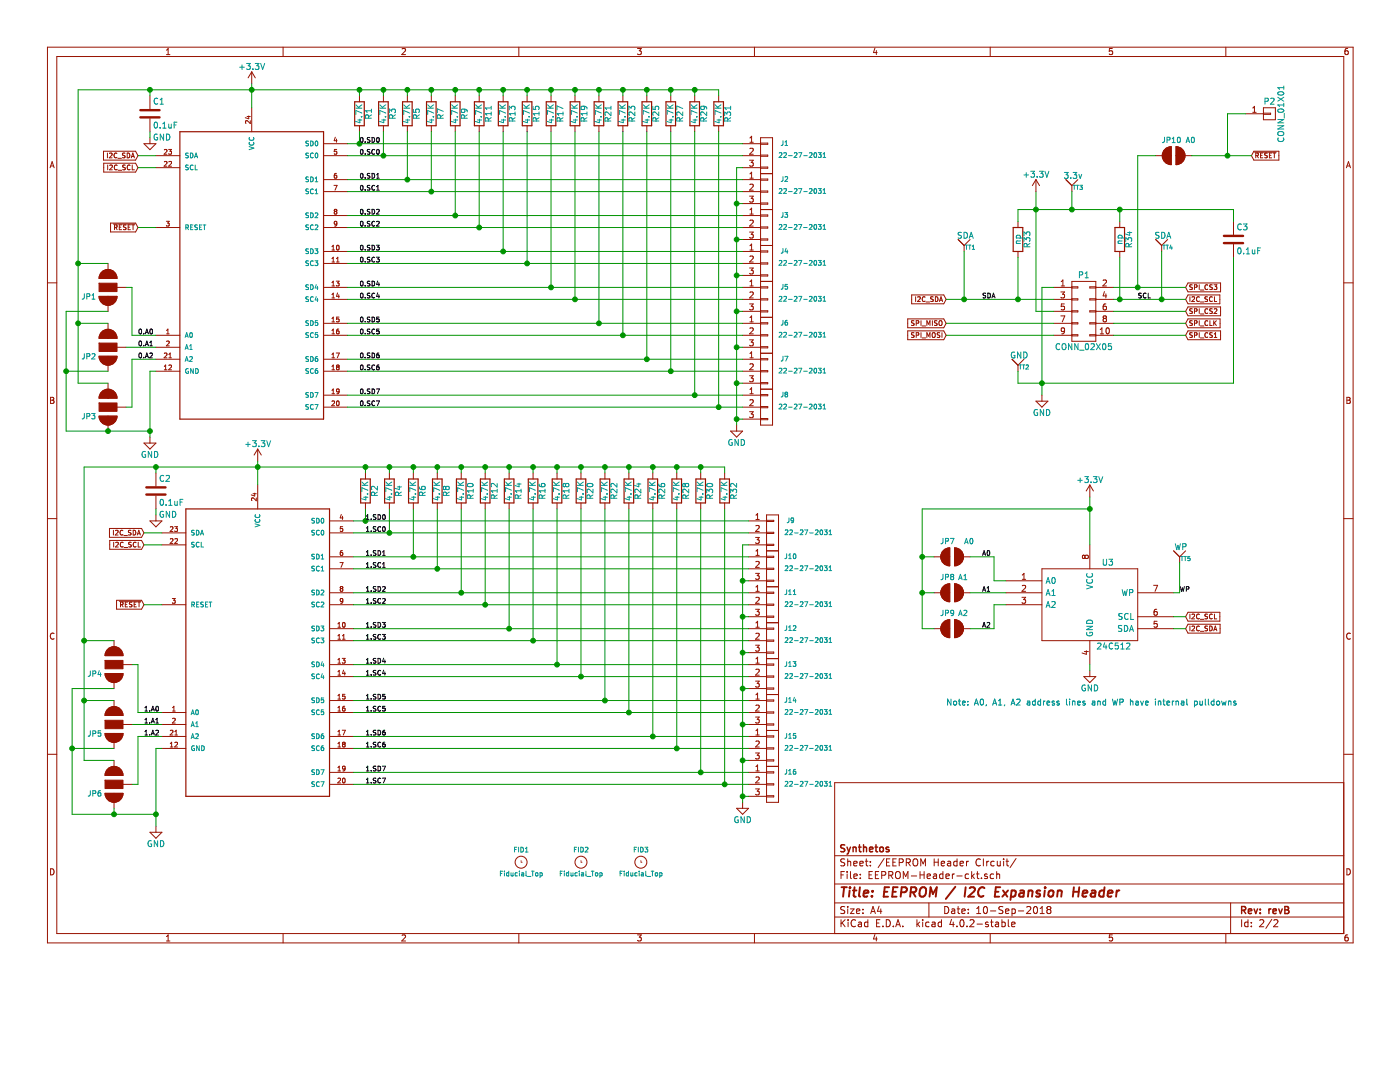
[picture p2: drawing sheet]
EESchema Schematic File Version 2
LIBS:power
LIBS:device
LIBS:transistors
LIBS:conn
LIBS:linear
LIBS:regul
LIBS:74xx
LIBS:cmos4000
LIBS:adc-dac
LIBS:memory
LIBS:xilinx
LIBS:microcontrollers
LIBS:dsp
LIBS:microchip
LIBS:analog_switches
LIBS:motorola
LIBS:texas
LIBS:intel
LIBS:audio
LIBS:interface
LIBS:digital-audio
LIBS:philips
LIBS:display
LIBS:cypress
LIBS:siliconi
LIBS:opto
LIBS:atmel
LIBS:contrib
LIBS:valves
LIBS:_Active
LIBS:_Connector
LIBS:_Passive
LIBS:SparkFun-Jumpers
LIBS:TCA9548APWR
LIBS:EEPROM-Header-cache
EELAYER 25 0
EELAYER END
$Descr A4 11693 8268
encoding utf-8
Sheet 2 2
Title "EEPROM / I2C Expansion Header"
Date "10-Sep-2018"
Rev "revB"
Comp "Synthetos"
Comment1 ""
Comment2 ""
Comment3 ""
Comment4 ""
$EndDescr
$Comp
L CONN_02X05 P1
U 1 1
P 9050 2600
F 0 "P1" H 9050 2900 50  0000 C CNN
F 1 "CONN_02X05" H 9050 2300 50  0000 C CNN
F 2 "_Connector:0.100_2x5_small" H 9050 1400 50  0001 C CNN
F 3 "" H 9050 1400 50  0000 C CNN
	1    9050 2600
	1    0    0    -1  
$EndComp
$Comp
L 24C512 U3
U 1 1
P 9100 5050
F 0 "U3" H 9250 5400 50  0000 C CNN
F 1 "24C512" H 9300 4700 50  0000 C CNN
F 2 "Housings_SSOP:TSSOP-8_4.4x3mm_Pitch0.65mm" H 9100 5050 50  0001 C CNN
F 3 "" H 9100 5050 50  0000 C CNN
	1    9100 5050
	1    0    0    -1  
$EndComp
Text GLabel 7900 2500 0    40   Input ~ 0
I2C_SDA
Text GLabel 7900 2700 0    40   Input ~ 0
SPI_MISO
Text GLabel 7900 2800 0    40   Input ~ 0
SPI_MOSI
Text GLabel 9900 2500 2    40   Input ~ 0
I2C_SCL
Text GLabel 9900 2800 2    40   Input ~ 0
SPI_CS1
Text GLabel 9900 2600 2    40   Input ~ 0
SPI_CS2
Text GLabel 9900 2400 2    40   Input ~ 0
SPI_CS3
Text GLabel 9900 2700 2    40   Input ~ 0
SPI_CLK
$Comp
L R R33
U 1 1
P 8500 2000
F 0 "R33" V 8580 2000 50  0000 C CNN
F 1 "np" V 8500 2000 50  0000 C CNN
F 2 "_Passive:R_0402" V 8430 2000 50  0001 C CNN
F 3 "" H 8500 2000 50  0000 C CNN
	1    8500 2000
	1    0    0    -1  
$EndComp
$Comp
L R R34
U 1 1
P 9350 2000
F 0 "R34" V 9430 2000 50  0000 C CNN
F 1 "np" V 9350 2000 50  0000 C CNN
F 2 "_Passive:R_0402" V 9280 2000 50  0001 C CNN
F 3 "" H 9350 2000 50  0000 C CNN
	1    9350 2000
	1    0    0    -1  
$EndComp
$Comp
L +3.3V #PWR01
U 1 1
P 9100 4150
F 0 "#PWR01" H 9100 4000 50  0001 C CNN
F 1 "+3.3V" H 9100 4290 50  0000 C CNN
F 2 "" H 9100 4150 50  0000 C CNN
F 3 "" H 9100 4150 50  0000 C CNN
	1    9100 4150
	1    0    0    -1  
$EndComp
$Comp
L GND #PWR02
U 1 1
P 9100 5600
F 0 "#PWR02" H 9100 5350 50  0001 C CNN
F 1 "GND" H 9100 5450 50  0000 C CNN
F 2 "" H 9100 5600 50  0000 C CNN
F 3 "" H 9100 5600 50  0000 C CNN
	1    9100 5600
	1    0    0    -1  
$EndComp
Text GLabel 9900 5150 2    40   Input ~ 0
I2C_SCL
Text GLabel 9900 5250 2    40   Input ~ 0
I2C_SDA
$Comp
L TP_Top TT5
U 1 1
P 9850 4700
F 0 "TT5" H 9900 4730 35  0000 C CNN
F 1 "WP" H 9860 4830 50  0000 C CNN
F 2 "_Connector:Test_Point_SMD_0.040_Top" H 9850 4750 50  0001 C CNN
F 3 "" H 9850 4750 50  0000 C CNN
	1    9850 4700
	1    0    0    -1  
$EndComp
$Comp
L C C3
U 1 1
P 10300 2000
F 0 "C3" H 10325 2100 50  0000 L CNN
F 1 "0.1uF" H 10325 1900 50  0000 L CNN
F 2 "_Passive:C_0402" H 10338 1850 50  0001 C CNN
F 3 "" H 10300 2000 50  0000 C CNN
	1    10300 2000
	1    0    0    -1  
$EndComp
Text Notes 7900 5900 0    50   ~ 0
Note: A0, A1, A2 address lines and WP have internal pulldowns
$Comp
L Fiducial_Top FID1
U 1 1
P 4350 7200
F 0 "FID1" H 4350 7300 40  0000 C CNN
F 1 "Fiducial_Top" H 4350 7100 40  0000 C CNN
F 2 "_Connector:Fiducial_0.040_Top" H 4350 7200 150 0001 C CNN
F 3 "" H 4350 7200 150 0000 C CNN
	1    4350 7200
	1    0    0    -1  
$EndComp
$Comp
L Fiducial_Top FID2
U 1 1
P 4850 7200
F 0 "FID2" H 4850 7300 40  0000 C CNN
F 1 "Fiducial_Top" H 4850 7100 40  0000 C CNN
F 2 "_Connector:Fiducial_0.040_Top" H 4850 7200 150 0001 C CNN
F 3 "" H 4850 7200 150 0000 C CNN
	1    4850 7200
	1    0    0    -1  
$EndComp
$Comp
L Fiducial_Top FID3
U 1 1
P 5350 7200
F 0 "FID3" H 5350 7300 40  0000 C CNN
F 1 "Fiducial_Top" H 5350 7100 40  0000 C CNN
F 2 "_Connector:Fiducial_0.040_Top" H 5350 7200 150 0001 C CNN
F 3 "" H 5350 7200 150 0000 C CNN
	1    5350 7200
	1    0    0    -1  
$EndComp
$Comp
L JUMPER-SMT_2_NO JP7
U 1 1
P 7950 4650
F 0 "JP7" H 7850 4750 45  0000 L BNN
F 1 "A0" H 8050 4750 45  0000 L BNN
F 2 "Sparkfun-Jumpers:SMT-JUMPER_2_NO_SILK" H 7950 4850 20  0001 C CNN
F 3 "" H 7950 4650 60  0001 C CNN
F 4 "XXX-00000" H 7950 4900 60  0001 C CNN "PROD_ID"
	1    7950 4650
	1    0    0    -1  
$EndComp
$Comp
L JUMPER-SMT_2_NO JP8
U 1 1
P 7950 4950
F 0 "JP8" H 7850 5050 45  0000 L BNN
F 1 "A1" H 8000 5050 45  0000 L BNN
F 2 "Sparkfun-Jumpers:SMT-JUMPER_2_NO_SILK" H 7950 5150 20  0001 C CNN
F 3 "" H 7950 4950 60  0001 C CNN
F 4 "XXX-00000" H 7950 5200 60  0001 C CNN "PROD_ID"
	1    7950 4950
	1    0    0    -1  
$EndComp
$Comp
L JUMPER-SMT_2_NO JP9
U 1 1
P 7950 5250
F 0 "JP9" H 7850 5350 45  0000 L BNN
F 1 "A2" H 8000 5350 45  0000 L BNN
F 2 "Sparkfun-Jumpers:SMT-JUMPER_2_NO_SILK" H 7950 5450 20  0001 C CNN
F 3 "" H 7950 5250 60  0001 C CNN
F 4 "XXX-00000" H 7950 5500 60  0001 C CNN "PROD_ID"
	1    7950 5250
	1    0    0    -1  
$EndComp
Text Label 9500 2500 0    40   ~ 0
SCL
Text Label 8200 2500 0    40   ~ 0
SDA
Text Label 8200 4650 0    40   ~ 0
A0
Text Label 8200 4950 0    40   ~ 0
A1
Text Label 8200 5250 0    40   ~ 0
A2
Text Label 9850 4950 0    40   ~ 0
WP
$Comp
L TCA9548APWR U1
U 1 1
P 2100 2300
F 0 "U1" H 2200 3550 50  0001 L BNN
F 1 "TCA9548APWR" H 1850 2250 50  0001 L BNN
F 2 "_Active:SOP65P640X110-24N" H 1600 900 50  0001 L BNN
F 3 "Unavailable" H 1850 400 50  0001 L BNN
F 4 "None" H 1950 300 50  0001 L BNN "Field4"
F 5 "TSSOP-24 Texas Instruments" H 1550 1000 50  0001 L BNN "Field5"
F 6 "TCA9548APWR" H 1850 2150 50  0001 L BNN "Field6"
F 7 "Low-Voltage 8-Channel I2C Switch With Reset 24-TSSOP -40 to 85" H 1000 800 50  0001 L BNN "Field7"
F 8 "Texas Instruments" H 1800 2050 50  0001 L BNN "Field8"
	1    2100 2300
	1    0    0    -1  
$EndComp
Text GLabel 1150 1300 0    40   Input ~ 0
I2C_SDA
Text GLabel 1150 1400 0    40   Input ~ 0
I2C_SCL
$Comp
L JUMPER-SMT_2_NO JP10
U 1 1
P 9800 1300
F 0 "JP10" H 9700 1400 45  0000 L BNN
F 1 "A0" H 9900 1400 45  0000 L BNN
F 2 "Sparkfun-Jumpers:SMT-JUMPER_2_NO_SILK" H 9800 1500 20  0001 C CNN
F 3 "" H 9800 1300 60  0001 C CNN
F 4 "XXX-00000" H 9800 1550 60  0001 C CNN "PROD_ID"
	1    9800 1300
	1    0    0    -1  
$EndComp
Text GLabel 10450 1300 2    40   Input ~ 0
~RESET
Text GLabel 1150 1900 0    40   Input ~ 0
~RESET
$Comp
L +3.3V #PWR03
U 1 1
P 2100 700
F 0 "#PWR03" H 2100 550 50  0001 C CNN
F 1 "+3.3V" H 2100 840 50  0000 C CNN
F 2 "" H 2100 700 50  0000 C CNN
F 3 "" H 2100 700 50  0000 C CNN
	1    2100 700 
	1    0    0    -1  
$EndComp
$Comp
L R R1
U 1 1
P 3000 950
F 0 "R1" V 3080 950 50  0000 C CNN
F 1 "4.7K" V 3000 950 50  0000 C CNN
F 2 "_Passive:R_0402" V 2930 950 50  0001 C CNN
F 3 "" H 3000 950 50  0000 C CNN
	1    3000 950 
	1    0    0    -1  
$EndComp
$Comp
L R R3
U 1 1
P 3200 950
F 0 "R3" V 3280 950 50  0000 C CNN
F 1 "4.7K" V 3200 950 50  0000 C CNN
F 2 "_Passive:R_0402" V 3130 950 50  0001 C CNN
F 3 "" H 3200 950 50  0000 C CNN
	1    3200 950 
	1    0    0    -1  
$EndComp
$Comp
L 22-27-2031 J1
U 1 1
P 6400 1300
F 0 "J1" H 6550 1400 40  0000 C CNN
F 1 "22-27-2031" H 6700 1300 40  0000 C CNN
F 2 "_Connector:0.100_1x3_small" H 6400 1300 50  0001 C CNN
F 3 "" H 6400 1300 50  0000 C CNN
	1    6400 1300
	1    0    0    -1  
$EndComp
$Comp
L 22-27-2031 J2
U 1 1
P 6400 1600
F 0 "J2" H 6550 1700 40  0000 C CNN
F 1 "22-27-2031" H 6700 1600 40  0000 C CNN
F 2 "_Connector:0.100_1x3_small" H 6400 1600 50  0001 C CNN
F 3 "" H 6400 1600 50  0000 C CNN
	1    6400 1600
	1    0    0    -1  
$EndComp
$Comp
L R R5
U 1 1
P 3400 950
F 0 "R5" V 3480 950 50  0000 C CNN
F 1 "4.7K" V 3400 950 50  0000 C CNN
F 2 "_Passive:R_0402" V 3330 950 50  0001 C CNN
F 3 "" H 3400 950 50  0000 C CNN
	1    3400 950 
	1    0    0    -1  
$EndComp
$Comp
L R R7
U 1 1
P 3600 950
F 0 "R7" V 3680 950 50  0000 C CNN
F 1 "4.7K" V 3600 950 50  0000 C CNN
F 2 "_Passive:R_0402" V 3530 950 50  0001 C CNN
F 3 "" H 3600 950 50  0000 C CNN
	1    3600 950 
	1    0    0    -1  
$EndComp
$Comp
L R R9
U 1 1
P 3800 950
F 0 "R9" V 3880 950 50  0000 C CNN
F 1 "4.7K" V 3800 950 50  0000 C CNN
F 2 "_Passive:R_0402" V 3730 950 50  0001 C CNN
F 3 "" H 3800 950 50  0000 C CNN
	1    3800 950 
	1    0    0    -1  
$EndComp
$Comp
L R R11
U 1 1
P 4000 950
F 0 "R11" V 4080 950 50  0000 C CNN
F 1 "4.7K" V 4000 950 50  0000 C CNN
F 2 "_Passive:R_0402" V 3930 950 50  0001 C CNN
F 3 "" H 4000 950 50  0000 C CNN
	1    4000 950 
	1    0    0    -1  
$EndComp
$Comp
L R R13
U 1 1
P 4200 950
F 0 "R13" V 4280 950 50  0000 C CNN
F 1 "4.7K" V 4200 950 50  0000 C CNN
F 2 "_Passive:R_0402" V 4130 950 50  0001 C CNN
F 3 "" H 4200 950 50  0000 C CNN
	1    4200 950 
	1    0    0    -1  
$EndComp
$Comp
L R R15
U 1 1
P 4400 950
F 0 "R15" V 4480 950 50  0000 C CNN
F 1 "4.7K" V 4400 950 50  0000 C CNN
F 2 "_Passive:R_0402" V 4330 950 50  0001 C CNN
F 3 "" H 4400 950 50  0000 C CNN
	1    4400 950 
	1    0    0    -1  
$EndComp
$Comp
L R R17
U 1 1
P 4600 950
F 0 "R17" V 4680 950 50  0000 C CNN
F 1 "4.7K" V 4600 950 50  0000 C CNN
F 2 "_Passive:R_0402" V 4530 950 50  0001 C CNN
F 3 "" H 4600 950 50  0000 C CNN
	1    4600 950 
	1    0    0    -1  
$EndComp
$Comp
L R R19
U 1 1
P 4800 950
F 0 "R19" V 4880 950 50  0000 C CNN
F 1 "4.7K" V 4800 950 50  0000 C CNN
F 2 "_Passive:R_0402" V 4730 950 50  0001 C CNN
F 3 "" H 4800 950 50  0000 C CNN
	1    4800 950 
	1    0    0    -1  
$EndComp
$Comp
L R R21
U 1 1
P 5000 950
F 0 "R21" V 5080 950 50  0000 C CNN
F 1 "4.7K" V 5000 950 50  0000 C CNN
F 2 "_Passive:R_0402" V 4930 950 50  0001 C CNN
F 3 "" H 5000 950 50  0000 C CNN
	1    5000 950 
	1    0    0    -1  
$EndComp
$Comp
L R R23
U 1 1
P 5200 950
F 0 "R23" V 5280 950 50  0000 C CNN
F 1 "4.7K" V 5200 950 50  0000 C CNN
F 2 "_Passive:R_0402" V 5130 950 50  0001 C CNN
F 3 "" H 5200 950 50  0000 C CNN
	1    5200 950 
	1    0    0    -1  
$EndComp
$Comp
L R R25
U 1 1
P 5400 950
F 0 "R25" V 5480 950 50  0000 C CNN
F 1 "4.7K" V 5400 950 50  0000 C CNN
F 2 "_Passive:R_0402" V 5330 950 50  0001 C CNN
F 3 "" H 5400 950 50  0000 C CNN
	1    5400 950 
	1    0    0    -1  
$EndComp
$Comp
L R R27
U 1 1
P 5600 950
F 0 "R27" V 5680 950 50  0000 C CNN
F 1 "4.7K" V 5600 950 50  0000 C CNN
F 2 "_Passive:R_0402" V 5530 950 50  0001 C CNN
F 3 "" H 5600 950 50  0000 C CNN
	1    5600 950 
	1    0    0    -1  
$EndComp
$Comp
L R R29
U 1 1
P 5800 950
F 0 "R29" V 5880 950 50  0000 C CNN
F 1 "4.7K" V 5800 950 50  0000 C CNN
F 2 "_Passive:R_0402" V 5730 950 50  0001 C CNN
F 3 "" H 5800 950 50  0000 C CNN
	1    5800 950 
	1    0    0    -1  
$EndComp
$Comp
L R R31
U 1 1
P 6000 950
F 0 "R31" V 6080 950 50  0000 C CNN
F 1 "4.7K" V 6000 950 50  0000 C CNN
F 2 "_Passive:R_0402" V 5930 950 50  0001 C CNN
F 3 "" H 6000 950 50  0000 C CNN
	1    6000 950 
	1    0    0    -1  
$EndComp
$Comp
L 22-27-2031 J3
U 1 1
P 6400 1900
F 0 "J3" H 6550 2000 40  0000 C CNN
F 1 "22-27-2031" H 6700 1900 40  0000 C CNN
F 2 "_Connector:0.100_1x3_small" H 6400 1900 50  0001 C CNN
F 3 "" H 6400 1900 50  0000 C CNN
	1    6400 1900
	1    0    0    -1  
$EndComp
$Comp
L 22-27-2031 J4
U 1 1
P 6400 2200
F 0 "J4" H 6550 2300 40  0000 C CNN
F 1 "22-27-2031" H 6700 2200 40  0000 C CNN
F 2 "_Connector:0.100_1x3_small" H 6400 2200 50  0001 C CNN
F 3 "" H 6400 2200 50  0000 C CNN
	1    6400 2200
	1    0    0    -1  
$EndComp
$Comp
L 22-27-2031 J5
U 1 1
P 6400 2500
F 0 "J5" H 6550 2600 40  0000 C CNN
F 1 "22-27-2031" H 6700 2500 40  0000 C CNN
F 2 "_Connector:0.100_1x3_small" H 6400 2500 50  0001 C CNN
F 3 "" H 6400 2500 50  0000 C CNN
	1    6400 2500
	1    0    0    -1  
$EndComp
$Comp
L 22-27-2031 J6
U 1 1
P 6400 2800
F 0 "J6" H 6550 2900 40  0000 C CNN
F 1 "22-27-2031" H 6700 2800 40  0000 C CNN
F 2 "_Connector:0.100_1x3_small" H 6400 2800 50  0001 C CNN
F 3 "" H 6400 2800 50  0000 C CNN
	1    6400 2800
	1    0    0    -1  
$EndComp
$Comp
L 22-27-2031 J7
U 1 1
P 6400 3100
F 0 "J7" H 6550 3200 40  0000 C CNN
F 1 "22-27-2031" H 6700 3100 40  0000 C CNN
F 2 "_Connector:0.100_1x3_small" H 6400 3100 50  0001 C CNN
F 3 "" H 6400 3100 50  0000 C CNN
	1    6400 3100
	1    0    0    -1  
$EndComp
$Comp
L 22-27-2031 J8
U 1 1
P 6400 3400
F 0 "J8" H 6550 3500 40  0000 C CNN
F 1 "22-27-2031" H 6700 3400 40  0000 C CNN
F 2 "_Connector:0.100_1x3_small" H 6400 3400 50  0001 C CNN
F 3 "" H 6400 3400 50  0000 C CNN
	1    6400 3400
	1    0    0    -1  
$EndComp
$Comp
L GND #PWR04
U 1 1
P 6150 3550
F 0 "#PWR04" H 6150 3300 50  0001 C CNN
F 1 "GND" H 6150 3400 50  0000 C CNN
F 2 "" H 6150 3550 50  0000 C CNN
F 3 "" H 6150 3550 50  0000 C CNN
	1    6150 3550
	1    0    0    -1  
$EndComp
Wire Wire Line
	8650 2600 8800 2600
Wire Wire Line
	8650 1600 8650 2600
Wire Wire Line
	8700 2400 8700 3300
Wire Wire Line
	8700 2400 8800 2400
Wire Wire Line
	7900 2500 8800 2500
Wire Wire Line
	9300 2500 9900 2500
Wire Wire Line
	7900 2700 8800 2700
Wire Wire Line
	8800 2800 7900 2800
Wire Wire Line
	9300 2400 9900 2400
Wire Wire Line
	9900 2600 9300 2600
Wire Wire Line
	9900 2700 9300 2700
Wire Wire Line
	9900 2800 9300 2800
Wire Wire Line
	8500 2150 8500 2500
Connection ~ 8500 2500
Wire Wire Line
	9350 2150 9350 2500
Connection ~ 9350 2500
Wire Wire Line
	8500 1850 8500 1750
Connection ~ 8650 1750
Wire Wire Line
	9350 1750 9350 1850
Wire Wire Line
	9100 4150 9100 4550
Wire Wire Line
	9100 5550 9100 5600
Connection ~ 9100 4250
Connection ~ 9350 1750
Wire Wire Line
	9800 5150 9900 5150
Wire Wire Line
	9800 5250 9900 5250
Wire Wire Line
	8300 4850 8400 4850
Wire Wire Line
	8100 4950 8400 4950
Wire Wire Line
	8300 5050 8400 5050
Wire Wire Line
	9800 4950 9850 4950
Wire Wire Line
	9850 4950 9850 4700
Wire Wire Line
	7700 4250 7700 5250
Wire Wire Line
	7800 4650 7700 4650
Connection ~ 7700 4650
Wire Wire Line
	7800 4950 7700 4950
Connection ~ 7700 4950
Wire Wire Line
	8100 4650 8300 4650
Wire Wire Line
	8300 4650 8300 4850
Wire Wire Line
	8300 5250 8300 5050
Wire Wire Line
	8100 5250 8300 5250
Wire Wire Line
	7700 5250 7800 5250
Wire Wire Line
	650  750  650  3200
Wire Wire Line
	10300 3200 10300 2150
Wire Wire Line
	10300 1750 10300 1850
Wire Wire Line
	1150 1300 1300 1300
Wire Wire Line
	1300 1400 1150 1400
Wire Wire Line
	9500 2400 9500 1300
Wire Wire Line
	9500 1300 9650 1300
Connection ~ 9500 2400
Wire Wire Line
	1150 1900 1300 1900
Wire Wire Line
	2100 700  2100 900 
Wire Wire Line
	2900 1200 6200 1200
Wire Wire Line
	3000 1100 3000 1200
Connection ~ 3000 1200
Wire Wire Line
	2900 1300 6200 1300
Wire Wire Line
	3200 1100 3200 1300
Connection ~ 3200 1300
Wire Wire Line
	2900 1500 6200 1500
Wire Wire Line
	2900 1600 6200 1600
Wire Wire Line
	2900 1800 6200 1800
Wire Wire Line
	2900 1900 6200 1900
Wire Wire Line
	2900 2100 6200 2100
Wire Wire Line
	2900 2200 6200 2200
Wire Wire Line
	2900 2400 6200 2400
Wire Wire Line
	2900 2500 6200 2500
Wire Wire Line
	2900 2700 6200 2700
Wire Wire Line
	2900 2800 6200 2800
Wire Wire Line
	2900 3000 6200 3000
Wire Wire Line
	2900 3100 6200 3100
Wire Wire Line
	2900 3300 6200 3300
Wire Wire Line
	2900 3400 6200 3400
Wire Wire Line
	3400 1100 3400 1500
Connection ~ 3400 1500
Wire Wire Line
	3600 1100 3600 1600
Connection ~ 3600 1600
Wire Wire Line
	3800 1100 3800 1800
Connection ~ 3800 1800
Wire Wire Line
	4000 1100 4000 1900
Connection ~ 4000 1900
Wire Wire Line
	4200 1100 4200 2100
Connection ~ 4200 2100
Wire Wire Line
	4400 1100 4400 2200
Connection ~ 4400 2200
Wire Wire Line
	4600 1100 4600 2400
Connection ~ 4600 2400
Wire Wire Line
	4800 1100 4800 2500
Connection ~ 4800 2500
Wire Wire Line
	5000 1100 5000 2700
Connection ~ 5000 2700
Wire Wire Line
	5200 1100 5200 2800
Connection ~ 5200 2800
Wire Wire Line
	5400 1100 5400 3000
Connection ~ 5400 3000
Wire Wire Line
	5600 1100 5600 3100
Connection ~ 5600 3100
Wire Wire Line
	5800 1100 5800 3300
Connection ~ 5800 3300
Wire Wire Line
	6000 1100 6000 3400
Connection ~ 6000 3400
Wire Wire Line
	6150 1400 6150 3550
Wire Wire Line
	6150 1400 6200 1400
Wire Wire Line
	6200 1700 6150 1700
Connection ~ 6150 1700
Wire Wire Line
	6200 2000 6150 2000
Connection ~ 6150 2000
Wire Wire Line
	6200 2300 6150 2300
Connection ~ 6150 2300
Wire Wire Line
	6200 2600 6150 2600
Connection ~ 6150 2600
Wire Wire Line
	6200 2900 6150 2900
Connection ~ 6150 2900
Wire Wire Line
	6200 3200 6150 3200
Connection ~ 6150 3200
Wire Wire Line
	6200 3500 6150 3500
Connection ~ 6150 3500
Wire Wire Line
	1050 2900 1300 2900
Wire Wire Line
	1100 2400 1100 2800
Wire Wire Line
	1100 2800 1300 2800
Wire Wire Line
	1100 3000 1100 3400
Wire Wire Line
	1100 3000 1300 3000
$Comp
L TCA9548APWR U2
U 1 1
P 2150 5450
F 0 "U2" H 2250 6700 50  0001 L BNN
F 1 "TCA9548APWR" H 1900 5400 50  0001 L BNN
F 2 "_Active:SOP65P640X110-24N" H 1650 4050 50  0001 L BNN
F 3 "Unavailable" H 1900 3550 50  0001 L BNN
F 4 "None" H 2000 3450 50  0001 L BNN "Field4"
F 5 "TSSOP-24 Texas Instruments" H 1600 4150 50  0001 L BNN "Field5"
F 6 "TCA9548APWR" H 1900 5300 50  0001 L BNN "Field6"
F 7 "Low-Voltage 8-Channel I2C Switch With Reset 24-TSSOP -40 to 85" H 1050 3950 50  0001 L BNN "Field7"
F 8 "Texas Instruments" H 1850 5200 50  0001 L BNN "Field8"
	1    2150 5450
	1    0    0    -1  
$EndComp
Text GLabel 1200 4450 0    40   Input ~ 0
I2C_SDA
Text GLabel 1200 4550 0    40   Input ~ 0
I2C_SCL
Text GLabel 1200 5050 0    40   Input ~ 0
~RESET
$Comp
L +3.3V #PWR05
U 1 1
P 2150 3850
F 0 "#PWR05" H 2150 3700 50  0001 C CNN
F 1 "+3.3V" H 2150 3990 50  0000 C CNN
F 2 "" H 2150 3850 50  0000 C CNN
F 3 "" H 2150 3850 50  0000 C CNN
	1    2150 3850
	1    0    0    -1  
$EndComp
$Comp
L R R2
U 1 1
P 3050 4100
F 0 "R2" V 3130 4100 50  0000 C CNN
F 1 "4.7K" V 3050 4100 50  0000 C CNN
F 2 "_Passive:R_0402" V 2980 4100 50  0001 C CNN
F 3 "" H 3050 4100 50  0000 C CNN
	1    3050 4100
	1    0    0    -1  
$EndComp
$Comp
L R R4
U 1 1
P 3250 4100
F 0 "R4" V 3330 4100 50  0000 C CNN
F 1 "4.7K" V 3250 4100 50  0000 C CNN
F 2 "_Passive:R_0402" V 3180 4100 50  0001 C CNN
F 3 "" H 3250 4100 50  0000 C CNN
	1    3250 4100
	1    0    0    -1  
$EndComp
$Comp
L 22-27-2031 J9
U 1 1
P 6450 4450
F 0 "J9" H 6600 4550 40  0000 C CNN
F 1 "22-27-2031" H 6750 4450 40  0000 C CNN
F 2 "_Connector:0.100_1x3_small" H 6450 4450 50  0001 C CNN
F 3 "" H 6450 4450 50  0000 C CNN
	1    6450 4450
	1    0    0    -1  
$EndComp
$Comp
L 22-27-2031 J10
U 1 1
P 6450 4750
F 0 "J10" H 6600 4850 40  0000 C CNN
F 1 "22-27-2031" H 6750 4750 40  0000 C CNN
F 2 "_Connector:0.100_1x3_small" H 6450 4750 50  0001 C CNN
F 3 "" H 6450 4750 50  0000 C CNN
	1    6450 4750
	1    0    0    -1  
$EndComp
$Comp
L R R6
U 1 1
P 3450 4100
F 0 "R6" V 3530 4100 50  0000 C CNN
F 1 "4.7K" V 3450 4100 50  0000 C CNN
F 2 "_Passive:R_0402" V 3380 4100 50  0001 C CNN
F 3 "" H 3450 4100 50  0000 C CNN
	1    3450 4100
	1    0    0    -1  
$EndComp
$Comp
L R R8
U 1 1
P 3650 4100
F 0 "R8" V 3730 4100 50  0000 C CNN
F 1 "4.7K" V 3650 4100 50  0000 C CNN
F 2 "_Passive:R_0402" V 3580 4100 50  0001 C CNN
F 3 "" H 3650 4100 50  0000 C CNN
	1    3650 4100
	1    0    0    -1  
$EndComp
$Comp
L R R10
U 1 1
P 3850 4100
F 0 "R10" V 3930 4100 50  0000 C CNN
F 1 "4.7K" V 3850 4100 50  0000 C CNN
F 2 "_Passive:R_0402" V 3780 4100 50  0001 C CNN
F 3 "" H 3850 4100 50  0000 C CNN
	1    3850 4100
	1    0    0    -1  
$EndComp
$Comp
L R R12
U 1 1
P 4050 4100
F 0 "R12" V 4130 4100 50  0000 C CNN
F 1 "4.7K" V 4050 4100 50  0000 C CNN
F 2 "_Passive:R_0402" V 3980 4100 50  0001 C CNN
F 3 "" H 4050 4100 50  0000 C CNN
	1    4050 4100
	1    0    0    -1  
$EndComp
$Comp
L R R14
U 1 1
P 4250 4100
F 0 "R14" V 4330 4100 50  0000 C CNN
F 1 "4.7K" V 4250 4100 50  0000 C CNN
F 2 "_Passive:R_0402" V 4180 4100 50  0001 C CNN
F 3 "" H 4250 4100 50  0000 C CNN
	1    4250 4100
	1    0    0    -1  
$EndComp
$Comp
L R R16
U 1 1
P 4450 4100
F 0 "R16" V 4530 4100 50  0000 C CNN
F 1 "4.7K" V 4450 4100 50  0000 C CNN
F 2 "_Passive:R_0402" V 4380 4100 50  0001 C CNN
F 3 "" H 4450 4100 50  0000 C CNN
	1    4450 4100
	1    0    0    -1  
$EndComp
$Comp
L R R18
U 1 1
P 4650 4100
F 0 "R18" V 4730 4100 50  0000 C CNN
F 1 "4.7K" V 4650 4100 50  0000 C CNN
F 2 "_Passive:R_0402" V 4580 4100 50  0001 C CNN
F 3 "" H 4650 4100 50  0000 C CNN
	1    4650 4100
	1    0    0    -1  
$EndComp
$Comp
L R R20
U 1 1
P 4850 4100
F 0 "R20" V 4930 4100 50  0000 C CNN
F 1 "4.7K" V 4850 4100 50  0000 C CNN
F 2 "_Passive:R_0402" V 4780 4100 50  0001 C CNN
F 3 "" H 4850 4100 50  0000 C CNN
	1    4850 4100
	1    0    0    -1  
$EndComp
$Comp
L R R22
U 1 1
P 5050 4100
F 0 "R22" V 5130 4100 50  0000 C CNN
F 1 "4.7K" V 5050 4100 50  0000 C CNN
F 2 "_Passive:R_0402" V 4980 4100 50  0001 C CNN
F 3 "" H 5050 4100 50  0000 C CNN
	1    5050 4100
	1    0    0    -1  
$EndComp
$Comp
L R R24
U 1 1
P 5250 4100
F 0 "R24" V 5330 4100 50  0000 C CNN
F 1 "4.7K" V 5250 4100 50  0000 C CNN
F 2 "_Passive:R_0402" V 5180 4100 50  0001 C CNN
F 3 "" H 5250 4100 50  0000 C CNN
	1    5250 4100
	1    0    0    -1  
$EndComp
$Comp
L R R26
U 1 1
P 5450 4100
F 0 "R26" V 5530 4100 50  0000 C CNN
F 1 "4.7K" V 5450 4100 50  0000 C CNN
F 2 "_Passive:R_0402" V 5380 4100 50  0001 C CNN
F 3 "" H 5450 4100 50  0000 C CNN
	1    5450 4100
	1    0    0    -1  
$EndComp
$Comp
L R R28
U 1 1
P 5650 4100
F 0 "R28" V 5730 4100 50  0000 C CNN
F 1 "4.7K" V 5650 4100 50  0000 C CNN
F 2 "_Passive:R_0402" V 5580 4100 50  0001 C CNN
F 3 "" H 5650 4100 50  0000 C CNN
	1    5650 4100
	1    0    0    -1  
$EndComp
$Comp
L R R30
U 1 1
P 5850 4100
F 0 "R30" V 5930 4100 50  0000 C CNN
F 1 "4.7K" V 5850 4100 50  0000 C CNN
F 2 "_Passive:R_0402" V 5780 4100 50  0001 C CNN
F 3 "" H 5850 4100 50  0000 C CNN
	1    5850 4100
	1    0    0    -1  
$EndComp
$Comp
L R R32
U 1 1
P 6050 4100
F 0 "R32" V 6130 4100 50  0000 C CNN
F 1 "4.7K" V 6050 4100 50  0000 C CNN
F 2 "_Passive:R_0402" V 5980 4100 50  0001 C CNN
F 3 "" H 6050 4100 50  0000 C CNN
	1    6050 4100
	1    0    0    -1  
$EndComp
$Comp
L 22-27-2031 J11
U 1 1
P 6450 5050
F 0 "J11" H 6600 5150 40  0000 C CNN
F 1 "22-27-2031" H 6750 5050 40  0000 C CNN
F 2 "_Connector:0.100_1x3_small" H 6450 5050 50  0001 C CNN
F 3 "" H 6450 5050 50  0000 C CNN
	1    6450 5050
	1    0    0    -1  
$EndComp
$Comp
L 22-27-2031 J12
U 1 1
P 6450 5350
F 0 "J12" H 6600 5450 40  0000 C CNN
F 1 "22-27-2031" H 6750 5350 40  0000 C CNN
F 2 "_Connector:0.100_1x3_small" H 6450 5350 50  0001 C CNN
F 3 "" H 6450 5350 50  0000 C CNN
	1    6450 5350
	1    0    0    -1  
$EndComp
$Comp
L 22-27-2031 J13
U 1 1
P 6450 5650
F 0 "J13" H 6600 5750 40  0000 C CNN
F 1 "22-27-2031" H 6750 5650 40  0000 C CNN
F 2 "_Connector:0.100_1x3_small" H 6450 5650 50  0001 C CNN
F 3 "" H 6450 5650 50  0000 C CNN
	1    6450 5650
	1    0    0    -1  
$EndComp
$Comp
L 22-27-2031 J14
U 1 1
P 6450 5950
F 0 "J14" H 6600 6050 40  0000 C CNN
F 1 "22-27-2031" H 6750 5950 40  0000 C CNN
F 2 "_Connector:0.100_1x3_small" H 6450 5950 50  0001 C CNN
F 3 "" H 6450 5950 50  0000 C CNN
	1    6450 5950
	1    0    0    -1  
$EndComp
$Comp
L 22-27-2031 J15
U 1 1
P 6450 6250
F 0 "J15" H 6600 6350 40  0000 C CNN
F 1 "22-27-2031" H 6750 6250 40  0000 C CNN
F 2 "_Connector:0.100_1x3_small" H 6450 6250 50  0001 C CNN
F 3 "" H 6450 6250 50  0000 C CNN
	1    6450 6250
	1    0    0    -1  
$EndComp
$Comp
L 22-27-2031 J16
U 1 1
P 6450 6550
F 0 "J16" H 6600 6650 40  0000 C CNN
F 1 "22-27-2031" H 6750 6550 40  0000 C CNN
F 2 "_Connector:0.100_1x3_small" H 6450 6550 50  0001 C CNN
F 3 "" H 6450 6550 50  0000 C CNN
	1    6450 6550
	1    0    0    -1  
$EndComp
$Comp
L GND #PWR06
U 1 1
P 6200 6700
F 0 "#PWR06" H 6200 6450 50  0001 C CNN
F 1 "GND" H 6200 6550 50  0000 C CNN
F 2 "" H 6200 6700 50  0000 C CNN
F 3 "" H 6200 6700 50  0000 C CNN
	1    6200 6700
	1    0    0    -1  
$EndComp
Wire Wire Line
	700  3900 700  6350
Wire Wire Line
	1200 4450 1350 4450
Wire Wire Line
	1350 4550 1200 4550
Wire Wire Line
	1200 5050 1350 5050
Wire Wire Line
	2150 3850 2150 4050
Wire Wire Line
	2950 4350 6250 4350
Wire Wire Line
	3050 4250 3050 4350
Connection ~ 3050 4350
Wire Wire Line
	2950 4450 6250 4450
Wire Wire Line
	3250 4250 3250 4450
Connection ~ 3250 4450
Wire Wire Line
	2950 4650 6250 4650
Wire Wire Line
	2950 4750 6250 4750
Wire Wire Line
	2950 4950 6250 4950
Wire Wire Line
	2950 5050 6250 5050
Wire Wire Line
	2950 5250 6250 5250
Wire Wire Line
	2950 5350 6250 5350
Wire Wire Line
	2950 5550 6250 5550
Wire Wire Line
	2950 5650 6250 5650
Wire Wire Line
	2950 5850 6250 5850
Wire Wire Line
	2950 5950 6250 5950
Wire Wire Line
	2950 6150 6250 6150
Wire Wire Line
	2950 6250 6250 6250
Wire Wire Line
	2950 6450 6250 6450
Wire Wire Line
	2950 6550 6250 6550
Wire Wire Line
	3450 4250 3450 4650
Connection ~ 3450 4650
Wire Wire Line
	3650 4250 3650 4750
Connection ~ 3650 4750
Wire Wire Line
	3850 4250 3850 4950
Connection ~ 3850 4950
Wire Wire Line
	4050 4250 4050 5050
Connection ~ 4050 5050
Wire Wire Line
	4250 4250 4250 5250
Connection ~ 4250 5250
Wire Wire Line
	4450 4250 4450 5350
Connection ~ 4450 5350
Wire Wire Line
	4650 4250 4650 5550
Connection ~ 4650 5550
Wire Wire Line
	4850 4250 4850 5650
Connection ~ 4850 5650
Wire Wire Line
	5050 4250 5050 5850
Connection ~ 5050 5850
Wire Wire Line
	5250 4250 5250 5950
Connection ~ 5250 5950
Wire Wire Line
	5450 4250 5450 6150
Connection ~ 5450 6150
Wire Wire Line
	5650 4250 5650 6250
Connection ~ 5650 6250
Wire Wire Line
	5850 4250 5850 6450
Connection ~ 5850 6450
Wire Wire Line
	6050 4250 6050 6550
Connection ~ 6050 6550
Wire Wire Line
	6200 4550 6200 6700
Wire Wire Line
	6200 4550 6250 4550
Wire Wire Line
	6250 4850 6200 4850
Connection ~ 6200 4850
Wire Wire Line
	6250 5150 6200 5150
Connection ~ 6200 5150
Wire Wire Line
	6250 5450 6200 5450
Connection ~ 6200 5450
Wire Wire Line
	6250 5750 6200 5750
Connection ~ 6200 5750
Wire Wire Line
	6250 6050 6200 6050
Connection ~ 6200 6050
Wire Wire Line
	6250 6350 6200 6350
Connection ~ 6200 6350
Wire Wire Line
	6250 6650 6200 6650
Connection ~ 6200 6650
Wire Wire Line
	1100 6050 1350 6050
Wire Wire Line
	1150 5550 1150 5950
Wire Wire Line
	1150 5950 1350 5950
Wire Wire Line
	1150 6150 1150 6550
Wire Wire Line
	1150 6150 1350 6150
Wire Wire Line
	650  750  6000 750 
Wire Wire Line
	6000 750  6000 800 
Connection ~ 2100 750 
Wire Wire Line
	5800 800  5800 750 
Connection ~ 5800 750 
Wire Wire Line
	5600 800  5600 750 
Connection ~ 5600 750 
Wire Wire Line
	5400 800  5400 750 
Connection ~ 5400 750 
Wire Wire Line
	5200 800  5200 750 
Connection ~ 5200 750 
Wire Wire Line
	5000 800  5000 750 
Connection ~ 5000 750 
Wire Wire Line
	4800 800  4800 750 
Connection ~ 4800 750 
Wire Wire Line
	4600 800  4600 750 
Connection ~ 4600 750 
Wire Wire Line
	4400 800  4400 750 
Connection ~ 4400 750 
Wire Wire Line
	4200 800  4200 750 
Connection ~ 4200 750 
Wire Wire Line
	4000 800  4000 750 
Connection ~ 4000 750 
Wire Wire Line
	3800 800  3800 750 
Connection ~ 3800 750 
Wire Wire Line
	3600 800  3600 750 
Connection ~ 3600 750 
Wire Wire Line
	3400 800  3400 750 
Connection ~ 3400 750 
Wire Wire Line
	3200 800  3200 750 
Connection ~ 3200 750 
Wire Wire Line
	3000 800  3000 750 
Connection ~ 3000 750 
Wire Wire Line
	6050 3900 6050 3950
Wire Wire Line
	700  3900 6050 3900
Connection ~ 2150 3900
Wire Wire Line
	5850 3950 5850 3900
Connection ~ 5850 3900
Wire Wire Line
	5650 3950 5650 3900
Connection ~ 5650 3900
Wire Wire Line
	5450 3950 5450 3900
Connection ~ 5450 3900
Wire Wire Line
	5250 3950 5250 3900
Connection ~ 5250 3900
Wire Wire Line
	5050 3950 5050 3900
Connection ~ 5050 3900
Wire Wire Line
	4850 3950 4850 3900
Connection ~ 4850 3900
Wire Wire Line
	4650 3950 4650 3900
Connection ~ 4650 3900
Wire Wire Line
	4450 3950 4450 3900
Connection ~ 4450 3900
Wire Wire Line
	3050 3950 3050 3900
Connection ~ 3050 3900
Wire Wire Line
	3250 3950 3250 3900
Connection ~ 3250 3900
Wire Wire Line
	3450 3950 3450 3900
Connection ~ 3450 3900
Wire Wire Line
	3650 3950 3650 3900
Connection ~ 3650 3900
Wire Wire Line
	3850 3950 3850 3900
Connection ~ 3850 3900
Wire Wire Line
	4050 3950 4050 3900
Connection ~ 4050 3900
Wire Wire Line
	4250 3950 4250 3900
Connection ~ 4250 3900
Wire Wire Line
	8500 1750 10300 1750
$Comp
L +3.3V #PWR07
U 1 1
P 8650 1600
F 0 "#PWR07" H 8650 1450 50  0001 C CNN
F 1 "+3.3V" H 8650 1740 50  0000 C CNN
F 2 "" H 8650 1600 50  0000 C CNN
F 3 "" H 8650 1600 50  0000 C CNN
	1    8650 1600
	1    0    0    -1  
$EndComp
Wire Wire Line
	9950 1300 10450 1300
Wire Wire Line
	8500 3200 10300 3200
Wire Wire Line
	7700 4250 9100 4250
$Comp
L GND #PWR08
U 1 1
P 8700 3300
F 0 "#PWR08" H 8700 3050 50  0001 C CNN
F 1 "GND" H 8700 3150 50  0000 C CNN
F 2 "" H 8700 3300 50  0000 C CNN
F 3 "" H 8700 3300 50  0000 C CNN
	1    8700 3300
	1    0    0    -1  
$EndComp
Connection ~ 8700 3200
$Comp
L GND #PWR09
U 1 1
P 1250 3650
F 0 "#PWR09" H 1250 3400 50  0001 C CNN
F 1 "GND" H 1250 3500 50  0000 C CNN
F 2 "" H 1250 3650 50  0000 C CNN
F 3 "" H 1250 3650 50  0000 C CNN
	1    1250 3650
	1    0    0    -1  
$EndComp
Wire Wire Line
	1300 3100 1250 3100
Wire Wire Line
	1250 3100 1250 3650
$Comp
L GND #PWR010
U 1 1
P 1300 6900
F 0 "#PWR010" H 1300 6650 50  0001 C CNN
F 1 "GND" H 1300 6750 50  0000 C CNN
F 2 "" H 1300 6900 50  0000 C CNN
F 3 "" H 1300 6900 50  0000 C CNN
	1    1300 6900
	1    0    0    -1  
$EndComp
Wire Wire Line
	1300 6250 1300 6900
Wire Wire Line
	1300 6250 1350 6250
$Comp
L JUMPER-SMT_3_NO JP5
U 1 1
P 950 6050
F 0 "JP5" H 1050 6100 45  0000 L BNN
F 1 "JUMPER-SMT_3_NO" H 1050 5950 45  0001 L BNN
F 2 "Sparkfun-Jumpers:SMT-JUMPER_3_NO_NO-SILK" H 950 6300 20  0001 C CNN
F 3 "" H 950 6050 60  0001 C CNN
F 4 "XXX-00000" H 950 6350 60  0001 C CNN "PROD_ID"
	1    950  6050
	-1   0    0    1   
$EndComp
$Comp
L JUMPER-SMT_3_NO JP4
U 1 1
P 950 5550
F 0 "JP4" H 1050 5600 45  0000 L BNN
F 1 "JUMPER-SMT_3_NO" H 1050 5450 45  0001 L BNN
F 2 "Sparkfun-Jumpers:SMT-JUMPER_3_NO_NO-SILK" H 950 5800 20  0001 C CNN
F 3 "" H 950 5550 60  0001 C CNN
F 4 "XXX-00000" H 950 5850 60  0001 C CNN "PROD_ID"
	1    950  5550
	-1   0    0    1   
$EndComp
$Comp
L JUMPER-SMT_3_NO JP6
U 1 1
P 950 6550
F 0 "JP6" H 1050 6600 45  0000 L BNN
F 1 "JUMPER-SMT_3_NO" H 1050 6450 45  0001 L BNN
F 2 "Sparkfun-Jumpers:SMT-JUMPER_3_NO_NO-SILK" H 950 6800 20  0001 C CNN
F 3 "" H 950 6550 60  0001 C CNN
F 4 "XXX-00000" H 950 6850 60  0001 C CNN "PROD_ID"
	1    950  6550
	-1   0    0    1   
$EndComp
Wire Wire Line
	600  6800 1300 6800
Wire Wire Line
	950  6800 950  6750
Connection ~ 1300 6800
$Comp
L JUMPER-SMT_3_NO JP2
U 1 1
P 900 2900
F 0 "JP2" H 1000 2950 45  0000 L BNN
F 1 "JUMPER-SMT_3_NO" H 1000 2800 45  0001 L BNN
F 2 "Sparkfun-Jumpers:SMT-JUMPER_3_NO_NO-SILK" H 900 3150 20  0001 C CNN
F 3 "" H 900 2900 60  0001 C CNN
F 4 "XXX-00000" H 900 3200 60  0001 C CNN "PROD_ID"
	1    900  2900
	-1   0    0    1   
$EndComp
$Comp
L JUMPER-SMT_3_NO JP1
U 1 1
P 900 2400
F 0 "JP1" H 1000 2450 45  0000 L BNN
F 1 "JUMPER-SMT_3_NO" H 1000 2300 45  0001 L BNN
F 2 "Sparkfun-Jumpers:SMT-JUMPER_3_NO_NO-SILK" H 900 2650 20  0001 C CNN
F 3 "" H 900 2400 60  0001 C CNN
F 4 "XXX-00000" H 900 2700 60  0001 C CNN "PROD_ID"
	1    900  2400
	-1   0    0    1   
$EndComp
$Comp
L JUMPER-SMT_3_NO JP3
U 1 1
P 900 3400
F 0 "JP3" H 1000 3450 45  0000 L BNN
F 1 "JUMPER-SMT_3_NO" H 1000 3300 45  0001 L BNN
F 2 "Sparkfun-Jumpers:SMT-JUMPER_3_NO_NO-SILK" H 900 3650 20  0001 C CNN
F 3 "" H 900 3400 60  0001 C CNN
F 4 "XXX-00000" H 900 3700 60  0001 C CNN "PROD_ID"
	1    900  3400
	-1   0    0    1   
$EndComp
Wire Wire Line
	1050 2400 1100 2400
Wire Wire Line
	1100 3400 1050 3400
Wire Wire Line
	900  2200 650  2200
Connection ~ 650  2200
Wire Wire Line
	900  2700 650  2700
Connection ~ 650  2700
Wire Wire Line
	650  3200 900  3200
Wire Wire Line
	950  5350 700  5350
Connection ~ 700  5350
Wire Wire Line
	950  5850 700  5850
Connection ~ 700  5850
Wire Wire Line
	700  6350 950  6350
Wire Wire Line
	1100 5550 1150 5550
Wire Wire Line
	1150 6550 1100 6550
Wire Wire Line
	600  5750 600  6800
Wire Wire Line
	600  5750 950  5750
Connection ~ 950  6800
Wire Wire Line
	950  6250 600  6250
Connection ~ 600  6250
Wire Wire Line
	550  3600 1250 3600
Connection ~ 1250 3600
Wire Wire Line
	550  2600 550  3600
Wire Wire Line
	550  2600 900  2600
Connection ~ 900  3600
Wire Wire Line
	900  3100 550  3100
Connection ~ 550  3100
Text Label 3000 1200 0    40   ~ 0
0.SD0
Text Label 3000 1300 0    40   ~ 0
0.SC0
Text Label 3000 1500 0    40   ~ 0
0.SD1
Text Label 3000 1600 0    40   ~ 0
0.SC1
Text Label 3000 1800 0    40   ~ 0
0.SD2
Text Label 3000 1900 0    40   ~ 0
0.SC2
Text Label 3000 2100 0    40   ~ 0
0.SD3
Text Label 3000 2200 0    40   ~ 0
0.SC3
Text Label 3000 2400 0    40   ~ 0
0.SD4
Text Label 3000 2700 0    40   ~ 0
0.SD5
Text Label 3000 3000 0    40   ~ 0
0.SD6
Text Label 3000 3300 0    40   ~ 0
0.SD7
Text Label 3000 2500 0    40   ~ 0
0.SC4
Text Label 3000 2800 0    40   ~ 0
0.SC5
Text Label 3000 3100 0    40   ~ 0
0.SC6
Text Label 3000 3400 0    40   ~ 0
0.SC7
Text Label 3050 4350 0    40   ~ 0
1.SD0
Text Label 3050 4450 0    40   ~ 0
1.SC0
Text Label 3050 4650 0    40   ~ 0
1.SD1
Text Label 3050 4750 0    40   ~ 0
1.SC1
Text Label 3050 5050 0    40   ~ 0
1.SC2
Text Label 3050 5350 0    40   ~ 0
1.SC3
Text Label 3050 5650 0    40   ~ 0
1.SC4
Text Label 3050 5950 0    40   ~ 0
1.SC5
Text Label 3050 6250 0    40   ~ 0
1.SC6
Text Label 3050 6550 0    40   ~ 0
1.SC7
Text Label 3050 4950 0    40   ~ 0
1.SD2
Text Label 3050 5250 0    40   ~ 0
1.SD3
Text Label 3050 5550 0    40   ~ 0
1.SD4
Text Label 3050 5850 0    40   ~ 0
1.SD5
Text Label 3050 6150 0    40   ~ 0
1.SD6
Text Label 3050 6450 0    40   ~ 0
1.SD7
Text Label 1150 2800 0    40   ~ 0
0.A0
Text Label 1150 2900 0    40   ~ 0
0.A1
Text Label 1150 3000 0    40   ~ 0
0.A2
Text Label 1200 5950 0    40   ~ 0
1.A0
Text Label 1200 6050 0    40   ~ 0
1.A1
Text Label 1200 6150 0    40   ~ 0
1.A2
$Comp
L C C1
U 1 1
P 1250 950
F 0 "C1" H 1275 1050 50  0000 L CNN
F 1 "0.1uF" H 1275 850 50  0000 L CNN
F 2 "_Passive:C_0402" H 1288 800 50  0001 C CNN
F 3 "" H 1250 950 50  0000 C CNN
	1    1250 950 
	1    0    0    -1  
$EndComp
$Comp
L GND #PWR011
U 1 1
P 1250 1150
F 0 "#PWR011" H 1250 900 50  0001 C CNN
F 1 "GND" H 1350 1150 50  0000 C CNN
F 2 "" H 1250 1150 50  0000 C CNN
F 3 "" H 1250 1150 50  0000 C CNN
	1    1250 1150
	1    0    0    -1  
$EndComp
Wire Wire Line
	1250 800  1250 750 
Connection ~ 1250 750 
Wire Wire Line
	1250 1150 1250 1100
$Comp
L C C2
U 1 1
P 1300 4100
F 0 "C2" H 1325 4200 50  0000 L CNN
F 1 "0.1uF" H 1325 4000 50  0000 L CNN
F 2 "_Passive:C_0402" H 1338 3950 50  0001 C CNN
F 3 "" H 1300 4100 50  0000 C CNN
	1    1300 4100
	1    0    0    -1  
$EndComp
$Comp
L GND #PWR012
U 1 1
P 1300 4300
F 0 "#PWR012" H 1300 4050 50  0001 C CNN
F 1 "GND" H 1400 4300 50  0000 C CNN
F 2 "" H 1300 4300 50  0000 C CNN
F 3 "" H 1300 4300 50  0000 C CNN
	1    1300 4300
	1    0    0    -1  
$EndComp
Wire Wire Line
	1300 3950 1300 3900
Connection ~ 1300 3900
Wire Wire Line
	1300 4250 1300 4300
$Comp
L CONN_01X01 P2
U 1 1
P 10600 950
F 0 "P2" H 10600 1050 50  0000 C CNN
F 1 "CONN_01X01" V 10700 950 50  0000 C CNN
F 2 "_Connector:0.100_1x1_small" H 10600 950 50  0001 C CNN
F 3 "" H 10600 950 50  0000 C CNN
	1    10600 950 
	1    0    0    -1  
$EndComp
Wire Wire Line
	10400 950  10250 950 
Wire Wire Line
	10250 950  10250 1300
Connection ~ 10250 1300
$Comp
L TP_Top TT1
U 1 1
P 8050 2100
F 0 "TT1" H 8100 2130 35  0000 C CNN
F 1 "SDA" H 8060 2230 50  0000 C CNN
F 2 "_Connector:Test_Point_SMD_0.040_Top" H 8050 2150 50  0001 C CNN
F 3 "" H 8050 2150 50  0000 C CNN
	1    8050 2100
	1    0    0    -1  
$EndComp
$Comp
L TP_Top TT4
U 1 1
P 9700 2100
F 0 "TT4" H 9750 2130 35  0000 C CNN
F 1 "SDA" H 9710 2230 50  0000 C CNN
F 2 "_Connector:Test_Point_SMD_0.040_Top" H 9700 2150 50  0001 C CNN
F 3 "" H 9700 2150 50  0000 C CNN
	1    9700 2100
	1    0    0    -1  
$EndComp
Wire Wire Line
	8050 2100 8050 2500
Connection ~ 8050 2500
Wire Wire Line
	9700 2100 9700 2500
Connection ~ 9700 2500
$Comp
L TP_Top TT3
U 1 1
P 8950 1600
F 0 "TT3" H 9000 1630 35  0000 C CNN
F 1 "3.3v" H 8960 1730 50  0000 C CNN
F 2 "_Connector:Test_Point_SMD_0.040_Top" H 8950 1650 50  0001 C CNN
F 3 "" H 8950 1650 50  0000 C CNN
	1    8950 1600
	1    0    0    -1  
$EndComp
$Comp
L TP_Top TT2
U 1 1
P 8500 3100
F 0 "TT2" H 8550 3130 35  0000 C CNN
F 1 "GND" H 8510 3230 50  0000 C CNN
F 2 "_Connector:Test_Point_SMD_0.040_Top" H 8500 3150 50  0001 C CNN
F 3 "" H 8500 3150 50  0000 C CNN
	1    8500 3100
	1    0    0    -1  
$EndComp
Wire Wire Line
	8950 1600 8950 1750
Connection ~ 8950 1750
Wire Wire Line
	8500 3200 8500 3100
$EndSCHEMATC
